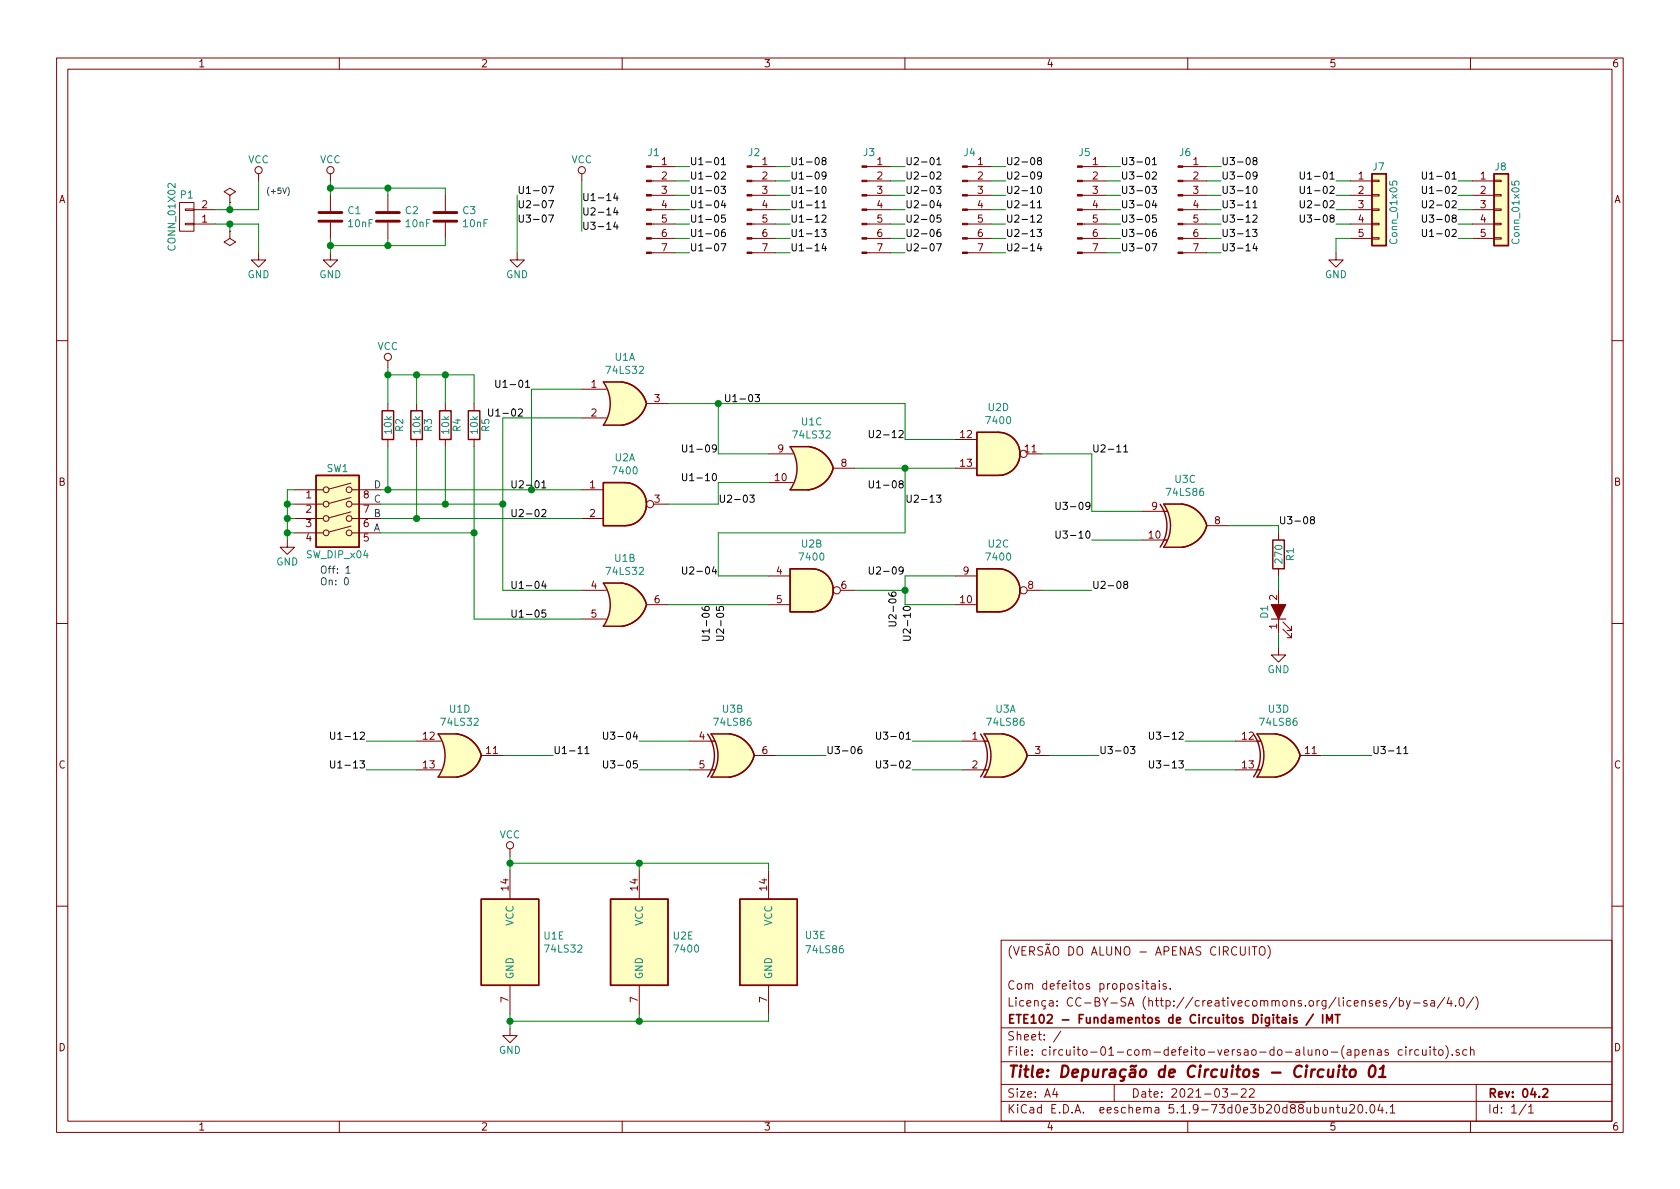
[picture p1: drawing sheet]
EESchema Schematic File Version 4
EELAYER 30 0
EELAYER END
$Descr A4 11693 8268
encoding utf-8
Sheet 1 1
Title "Depuração de Circuitos - Circuito 01"
Date "2021-03-22"
Rev "04.2"
Comp "ETE102 - Fundamentos de Circuitos Digitais / IMT"
Comment1 "Licença: CC-BY-SA (http://creativecommons.org/licenses/by-sa/4.0/)"
Comment2 "Com defeitos propositais."
Comment3 ""
Comment4 "(VERSÃO DO ALUNO - APENAS CIRCUITO)"
$EndDescr
$Comp
L circuito-01-rescue:R R1
U 1 1
P 8900 3850
F 0 "R1" V 8980 3850 50  0000 C CNN
F 1 "270" V 8900 3850 50  0000 C CNN
F 2 "Resistor_THT:R_Axial_DIN0207_L6.3mm_D2.5mm_P10.16mm_Horizontal" V 8830 3850 50  0001 C CNN
F 3 "" H 8900 3850 50  0001 C CNN
	1    8900 3850
	1    0    0    -1  
$EndComp
$Comp
L circuito-01-rescue:GND #PWR01
U 1 1
P 8900 4500
F 0 "#PWR01" H 8900 4250 50  0001 C CNN
F 1 "GND" H 8900 4350 50  0000 C CNN
F 2 "" H 8900 4500 50  0001 C CNN
F 3 "" H 8900 4500 50  0001 C CNN
	1    8900 4500
	1    0    0    -1  
$EndComp
$Comp
L circuito-01-rescue:R R2
U 1 1
P 2700 2950
F 0 "R2" V 2780 2950 50  0000 C CNN
F 1 "10k" V 2700 2950 50  0000 C CNN
F 2 "Resistor_THT:R_Axial_DIN0207_L6.3mm_D2.5mm_P10.16mm_Horizontal" V 2630 2950 50  0001 C CNN
F 3 "" H 2700 2950 50  0001 C CNN
	1    2700 2950
	1    0    0    -1  
$EndComp
$Comp
L circuito-01-rescue:R R3
U 1 1
P 2900 2950
F 0 "R3" V 2980 2950 50  0000 C CNN
F 1 "10k" V 2900 2950 50  0000 C CNN
F 2 "Resistor_THT:R_Axial_DIN0207_L6.3mm_D2.5mm_P10.16mm_Horizontal" V 2830 2950 50  0001 C CNN
F 3 "" H 2900 2950 50  0001 C CNN
	1    2900 2950
	1    0    0    -1  
$EndComp
$Comp
L circuito-01-rescue:R R4
U 1 1
P 3100 2950
F 0 "R4" V 3180 2950 50  0000 C CNN
F 1 "10k" V 3100 2950 50  0000 C CNN
F 2 "Resistor_THT:R_Axial_DIN0207_L6.3mm_D2.5mm_P10.16mm_Horizontal" V 3030 2950 50  0001 C CNN
F 3 "" H 3100 2950 50  0001 C CNN
	1    3100 2950
	1    0    0    -1  
$EndComp
$Comp
L circuito-01-rescue:R R5
U 1 1
P 3300 2950
F 0 "R5" V 3380 2950 50  0000 C CNN
F 1 "10k" V 3300 2950 50  0000 C CNN
F 2 "Resistor_THT:R_Axial_DIN0207_L6.3mm_D2.5mm_P10.16mm_Horizontal" V 3230 2950 50  0001 C CNN
F 3 "" H 3300 2950 50  0001 C CNN
	1    3300 2950
	1    0    0    -1  
$EndComp
$Comp
L circuito-01-rescue:SW_DIP_x04 SW1
U 1 1
P 2350 3600
F 0 "SW1" H 2350 3950 50  0000 C CNN
F 1 "SW_DIP_x04" H 2350 3350 50  0000 C CNN
F 2 "Button_Switch_THT:SW_DIP_SPSTx04_Slide_9.78x12.34mm_W7.62mm_P2.54mm" H 2350 3600 50  0001 C CNN
F 3 "" H 2350 3600 50  0001 C CNN
	1    2350 3600
	1    0    0    -1  
$EndComp
Wire Wire Line
	2650 3400 2700 3400
Wire Wire Line
	3700 3400 3700 2700
Wire Wire Line
	3500 2900 3500 3500
Wire Wire Line
	2650 3700 3300 3700
Wire Wire Line
	3300 3100 3300 3700
Wire Wire Line
	5000 3150 5000 2800
Wire Wire Line
	6300 3050 6300 2800
Connection ~ 5000 2800
Wire Wire Line
	6300 4000 6300 4100
Connection ~ 6300 4100
Wire Wire Line
	7600 3550 7600 3150
Wire Wire Line
	8900 3650 8900 3700
Wire Wire Line
	8900 3650 8550 3650
Wire Wire Line
	2700 2600 2900 2600
Wire Wire Line
	3300 2600 3300 2800
Wire Wire Line
	3100 2600 3100 2800
Wire Wire Line
	2700 2550 2700 2600
Wire Wire Line
	2900 2600 2900 2800
Connection ~ 2900 2600
Wire Wire Line
	2700 3100 2700 3400
Connection ~ 2700 3400
Connection ~ 3300 3700
Connection ~ 3700 3400
Connection ~ 3500 3500
Connection ~ 3100 2600
Wire Wire Line
	2050 3400 2000 3400
Wire Wire Line
	2000 3400 2000 3500
Wire Wire Line
	2050 3500 2000 3500
Connection ~ 2000 3500
Wire Wire Line
	2050 3600 2000 3600
Connection ~ 2000 3600
Wire Wire Line
	2050 3700 2000 3700
Connection ~ 2000 3700
$Comp
L circuito-01-rescue:GND #PWR02
U 1 1
P 2000 3750
F 0 "#PWR02" H 2000 3500 50  0001 C CNN
F 1 "GND" H 2000 3600 50  0000 C CNN
F 2 "" H 2000 3750 50  0000 C CNN
F 3 "" H 2000 3750 50  0000 C CNN
	1    2000 3750
	1    0    0    -1  
$EndComp
Wire Wire Line
	8900 4000 8900 4100
Wire Wire Line
	8900 4400 8900 4500
Connection ~ 2700 2600
$Comp
L circuito-01-rescue:CONN_01X02 P1
U 1 1
P 1300 1500
F 0 "P1" H 1300 1350 50  0000 C CNN
F 1 "CONN_01X02" V 1400 1500 50  0000 C CNN
F 2 "TerminalBlock_Altech:Altech_AK300_1x02_P5.00mm_45-Degree" H 1300 1500 50  0001 C CNN
F 3 "" H 1300 1500 50  0000 C CNN
	1    1300 1500
	-1   0    0    1   
$EndComp
$Comp
L circuito-01-rescue:VCC #PWR03
U 1 1
P 1800 1250
F 0 "#PWR03" H 1800 1100 50  0001 C CNN
F 1 "VCC" H 1800 1400 50  0000 C CNN
F 2 "" H 1800 1250 50  0000 C CNN
F 3 "" H 1800 1250 50  0000 C CNN
	1    1800 1250
	1    0    0    -1  
$EndComp
Wire Wire Line
	1500 1450 1600 1450
$Comp
L circuito-01-rescue:GND #PWR04
U 1 1
P 1800 1750
F 0 "#PWR04" H 1800 1500 50  0001 C CNN
F 1 "GND" H 1800 1600 50  0000 C CNN
F 2 "" H 1800 1750 50  0000 C CNN
F 3 "" H 1800 1750 50  0000 C CNN
	1    1800 1750
	1    0    0    -1  
$EndComp
Wire Wire Line
	1800 1550 1800 1750
$Comp
L circuito-01-rescue:PWR_FLAG #FLG05
U 1 1
P 1600 1400
F 0 "#FLG05" H 1600 1495 50  0001 C CNN
F 1 "PWR_FLAG" H 1600 1580 50  0001 C CNN
F 2 "" H 1600 1400 50  0000 C CNN
F 3 "" H 1600 1400 50  0000 C CNN
	1    1600 1400
	1    0    0    -1  
$EndComp
Wire Wire Line
	1800 1450 1800 1250
Connection ~ 1600 1450
Wire Wire Line
	1600 1450 1600 1400
Wire Wire Line
	1800 1550 1600 1550
$Comp
L circuito-01-rescue:VCC #PWR06
U 1 1
P 2700 2550
F 0 "#PWR06" H 2700 2400 50  0001 C CNN
F 1 "VCC" H 2700 2700 50  0000 C CNN
F 2 "" H 2700 2550 50  0000 C CNN
F 3 "" H 2700 2550 50  0000 C CNN
	1    2700 2550
	1    0    0    -1  
$EndComp
Text Notes 1850 1350 0    39   ~ 0
(+5V)
$Comp
L circuito-01-rescue:PWR_FLAG #FLG07
U 1 1
P 1600 1600
F 0 "#FLG07" H 1600 1695 50  0001 C CNN
F 1 "PWR_FLAG" H 1600 1780 50  0001 C CNN
F 2 "" H 1600 1600 50  0000 C CNN
F 3 "" H 1600 1600 50  0000 C CNN
	1    1600 1600
	-1   0    0    1   
$EndComp
Wire Wire Line
	1600 1600 1600 1550
Connection ~ 1600 1550
$Comp
L circuito-01-rescue:LED_ALT D1
U 1 1
P 8900 4250
F 0 "D1" H 8900 4350 50  0000 C CNN
F 1 "LED_ALT" H 8900 4150 50  0001 C CNN
F 2 "LED_THT:LED_D5.0mm" H 8900 4250 50  0001 C CNN
F 3 "" H 8900 4250 50  0001 C CNN
	1    8900 4250
	0    -1   -1   0   
$EndComp
Wire Wire Line
	6300 4100 6300 4200
Wire Wire Line
	2900 2600 3100 2600
Wire Wire Line
	2700 3400 3700 3400
Wire Wire Line
	3300 3700 3300 4300
Wire Wire Line
	3500 3500 3500 4100
Wire Wire Line
	3100 2600 3300 2600
Wire Wire Line
	2000 3500 2000 3600
Wire Wire Line
	2000 3600 2000 3700
Wire Wire Line
	2000 3700 2000 3750
Wire Wire Line
	2700 2600 2700 2800
Wire Wire Line
	1600 1450 1800 1450
Wire Wire Line
	1600 1550 1500 1550
$Comp
L Connector:Conn_01x07_Male J1
U 1 1
P 4500 1450
F 0 "J1" H 4550 1850 50  0000 C CNN
F 1 "Conn_01x07_Male" H 4606 1837 50  0001 C CNN
F 2 "Connector_PinHeader_2.54mm:PinHeader_1x07_P2.54mm_Vertical" H 4500 1450 50  0001 C CNN
F 3 "~" H 4500 1450 50  0001 C CNN
	1    4500 1450
	1    0    0    -1  
$EndComp
Wire Wire Line
	4700 1150 4800 1150
Wire Wire Line
	4700 1250 4800 1250
Wire Wire Line
	4800 1350 4700 1350
Wire Wire Line
	4800 1450 4700 1450
Wire Wire Line
	4800 1550 4700 1550
Wire Wire Line
	4800 1650 4700 1650
Wire Wire Line
	4800 1750 4700 1750
Text Label 4800 1150 0    50   ~ 0
U1-01
Text Label 4800 1250 0    50   ~ 0
U1-02
Text Label 4800 1350 0    50   ~ 0
U1-03
Text Label 4800 1450 0    50   ~ 0
U1-04
Text Label 4800 1550 0    50   ~ 0
U1-05
Text Label 4800 1650 0    50   ~ 0
U1-06
Text Label 4800 1750 0    50   ~ 0
U1-07
$Comp
L Connector:Conn_01x07_Male J2
U 1 1
P 5200 1450
F 0 "J2" H 5250 1850 50  0000 C CNN
F 1 "Conn_01x07_Male" H 5306 1837 50  0001 C CNN
F 2 "Connector_PinHeader_2.54mm:PinHeader_1x07_P2.54mm_Vertical" H 5200 1450 50  0001 C CNN
F 3 "~" H 5200 1450 50  0001 C CNN
	1    5200 1450
	1    0    0    -1  
$EndComp
Wire Wire Line
	5400 1150 5500 1150
Wire Wire Line
	5400 1250 5500 1250
Wire Wire Line
	5500 1350 5400 1350
Wire Wire Line
	5500 1450 5400 1450
Wire Wire Line
	5500 1550 5400 1550
Wire Wire Line
	5500 1650 5400 1650
Wire Wire Line
	5500 1750 5400 1750
Text Label 5500 1150 0    50   ~ 0
U1-08
Text Label 5500 1250 0    50   ~ 0
U1-09
Text Label 5500 1350 0    50   ~ 0
U1-10
Text Label 5500 1450 0    50   ~ 0
U1-11
Text Label 5500 1550 0    50   ~ 0
U1-12
Text Label 5500 1650 0    50   ~ 0
U1-13
Text Label 5500 1750 0    50   ~ 0
U1-14
$Comp
L Connector:Conn_01x07_Male J3
U 1 1
P 6000 1450
F 0 "J3" H 6050 1850 50  0000 C CNN
F 1 "Conn_01x07_Male" H 6106 1837 50  0001 C CNN
F 2 "Connector_PinHeader_2.54mm:PinHeader_1x07_P2.54mm_Vertical" H 6000 1450 50  0001 C CNN
F 3 "~" H 6000 1450 50  0001 C CNN
	1    6000 1450
	1    0    0    -1  
$EndComp
Wire Wire Line
	6200 1150 6300 1150
Wire Wire Line
	6200 1250 6300 1250
Wire Wire Line
	6300 1350 6200 1350
Wire Wire Line
	6300 1450 6200 1450
Wire Wire Line
	6300 1550 6200 1550
Wire Wire Line
	6300 1650 6200 1650
Wire Wire Line
	6300 1750 6200 1750
Text Label 6300 1150 0    50   ~ 0
U2-01
Text Label 6300 1250 0    50   ~ 0
U2-02
Text Label 6300 1350 0    50   ~ 0
U2-03
Text Label 6300 1450 0    50   ~ 0
U2-04
Text Label 6300 1550 0    50   ~ 0
U2-05
Text Label 6300 1650 0    50   ~ 0
U2-06
Text Label 6300 1750 0    50   ~ 0
U2-07
$Comp
L Connector:Conn_01x07_Male J4
U 1 1
P 6700 1450
F 0 "J4" H 6750 1850 50  0000 C CNN
F 1 "Conn_01x07_Male" H 6806 1837 50  0001 C CNN
F 2 "Connector_PinHeader_2.54mm:PinHeader_1x07_P2.54mm_Vertical" H 6700 1450 50  0001 C CNN
F 3 "~" H 6700 1450 50  0001 C CNN
	1    6700 1450
	1    0    0    -1  
$EndComp
Wire Wire Line
	6900 1150 7000 1150
Wire Wire Line
	6900 1250 7000 1250
Wire Wire Line
	7000 1350 6900 1350
Wire Wire Line
	7000 1450 6900 1450
Wire Wire Line
	7000 1550 6900 1550
Wire Wire Line
	7000 1650 6900 1650
Wire Wire Line
	7000 1750 6900 1750
Text Label 7000 1150 0    50   ~ 0
U2-08
Text Label 7000 1250 0    50   ~ 0
U2-09
Text Label 7000 1350 0    50   ~ 0
U2-10
Text Label 7000 1450 0    50   ~ 0
U2-11
Text Label 7000 1550 0    50   ~ 0
U2-12
Text Label 7000 1650 0    50   ~ 0
U2-13
Text Label 7000 1750 0    50   ~ 0
U2-14
$Comp
L Connector:Conn_01x07_Male J5
U 1 1
P 7500 1450
F 0 "J5" H 7550 1850 50  0000 C CNN
F 1 "Conn_01x07_Male" H 7606 1837 50  0001 C CNN
F 2 "Connector_PinHeader_2.54mm:PinHeader_1x07_P2.54mm_Vertical" H 7500 1450 50  0001 C CNN
F 3 "~" H 7500 1450 50  0001 C CNN
	1    7500 1450
	1    0    0    -1  
$EndComp
Wire Wire Line
	7700 1150 7800 1150
Wire Wire Line
	7700 1250 7800 1250
Wire Wire Line
	7800 1350 7700 1350
Wire Wire Line
	7800 1450 7700 1450
Wire Wire Line
	7800 1550 7700 1550
Wire Wire Line
	7800 1650 7700 1650
Wire Wire Line
	7800 1750 7700 1750
Text Label 7800 1150 0    50   ~ 0
U3-01
Text Label 7800 1250 0    50   ~ 0
U3-02
Text Label 7800 1350 0    50   ~ 0
U3-03
Text Label 7800 1450 0    50   ~ 0
U3-04
Text Label 7800 1550 0    50   ~ 0
U3-05
Text Label 7800 1650 0    50   ~ 0
U3-06
Text Label 7800 1750 0    50   ~ 0
U3-07
$Comp
L Connector:Conn_01x07_Male J6
U 1 1
P 8200 1450
F 0 "J6" H 8250 1850 50  0000 C CNN
F 1 "Conn_01x07_Male" H 8306 1837 50  0001 C CNN
F 2 "Connector_PinHeader_2.54mm:PinHeader_1x07_P2.54mm_Vertical" H 8200 1450 50  0001 C CNN
F 3 "~" H 8200 1450 50  0001 C CNN
	1    8200 1450
	1    0    0    -1  
$EndComp
Wire Wire Line
	8400 1150 8500 1150
Wire Wire Line
	8400 1250 8500 1250
Wire Wire Line
	8500 1350 8400 1350
Wire Wire Line
	8500 1450 8400 1450
Wire Wire Line
	8500 1550 8400 1550
Wire Wire Line
	8500 1650 8400 1650
Wire Wire Line
	8500 1750 8400 1750
Text Label 8500 1150 0    50   ~ 0
U3-08
Text Label 8500 1250 0    50   ~ 0
U3-09
Text Label 8500 1350 0    50   ~ 0
U3-10
Text Label 8500 1450 0    50   ~ 0
U3-11
Text Label 8500 1550 0    50   ~ 0
U3-12
Text Label 8500 1650 0    50   ~ 0
U3-13
Text Label 8500 1750 0    50   ~ 0
U3-14
Text Label 3700 2700 2    50   ~ 0
U1-01
Text Label 3550 3400 0    50   ~ 0
U2-01
Wire Wire Line
	6300 3250 6300 3700
Wire Wire Line
	6300 3700 5000 3700
Connection ~ 6300 3250
Wire Wire Line
	5000 3700 5000 4000
Wire Wire Line
	5000 3350 5000 3500
Text Label 3650 2900 2    50   ~ 0
U1-02
Text Label 3550 3600 0    50   ~ 0
U2-02
Text Label 5300 2800 2    50   ~ 0
U1-03
Text Label 5000 3150 2    50   ~ 0
U1-09
Text Label 5000 3350 2    50   ~ 0
U1-10
Text Label 6300 3050 2    50   ~ 0
U2-12
Text Label 6300 3400 2    50   ~ 0
U1-08
Text Label 6300 3500 0    50   ~ 0
U2-13
Text Label 5000 4000 2    50   ~ 0
U2-04
Text Label 5000 3500 0    50   ~ 0
U2-03
Text Label 3550 4100 0    50   ~ 0
U1-04
Text Label 3550 4300 0    50   ~ 0
U1-05
Text Label 4950 4200 3    50   ~ 0
U1-06
Text Label 5050 4200 3    50   ~ 0
U2-05
Text Label 6250 4100 3    50   ~ 0
U2-06
Text Label 6300 4000 2    50   ~ 0
U2-09
Text Label 6350 4200 3    50   ~ 0
U2-10
Text Label 7600 3150 0    50   ~ 0
U2-11
Text Label 7600 4100 0    50   ~ 0
U2-08
Text Label 7600 3750 2    50   ~ 0
U3-10
Text Label 7600 3550 2    50   ~ 0
U3-09
Text Label 8900 3650 0    50   ~ 0
U3-08
$Comp
L circuito-01-rescue:GND #PWR0101
U 1 1
P 3600 1750
F 0 "#PWR0101" H 3600 1500 50  0001 C CNN
F 1 "GND" H 3600 1600 50  0000 C CNN
F 2 "" H 3600 1750 50  0000 C CNN
F 3 "" H 3600 1750 50  0000 C CNN
	1    3600 1750
	1    0    0    -1  
$EndComp
Text Label 3600 1350 0    50   ~ 0
U1-07
Text Label 3600 1450 0    50   ~ 0
U2-07
Text Label 3600 1550 0    50   ~ 0
U3-07
$Comp
L circuito-01-rescue:VCC #PWR0102
U 1 1
P 4050 1250
F 0 "#PWR0102" H 4050 1100 50  0001 C CNN
F 1 "VCC" H 4050 1400 50  0000 C CNN
F 2 "" H 4050 1250 50  0000 C CNN
F 3 "" H 4050 1250 50  0000 C CNN
	1    4050 1250
	1    0    0    -1  
$EndComp
Wire Wire Line
	4050 1250 4050 1600
Text Label 4050 1400 0    50   ~ 0
U1-14
Text Label 4050 1500 0    50   ~ 0
U2-14
Text Label 4050 1600 0    50   ~ 0
U3-14
Wire Wire Line
	3600 1750 3600 1350
Text Label 2550 5150 2    50   ~ 0
U1-12
Text Label 2550 5350 2    50   ~ 0
U1-13
Text Label 3850 5250 0    50   ~ 0
U1-11
Text Label 4450 5150 2    50   ~ 0
U3-04
Text Label 4450 5350 2    50   ~ 0
U3-05
Text Label 6350 5150 2    50   ~ 0
U3-01
Text Label 6350 5350 2    50   ~ 0
U3-02
Text Label 8250 5150 2    50   ~ 0
U3-12
Text Label 8250 5350 2    50   ~ 0
U3-13
Text Label 9550 5250 0    50   ~ 0
U3-11
Text Label 7650 5250 0    50   ~ 0
U3-03
Text Label 5750 5250 0    50   ~ 0
U3-06
$Comp
L circuito-01-rescue:VCC #PWR0103
U 1 1
P 2300 1250
F 0 "#PWR0103" H 2300 1100 50  0001 C CNN
F 1 "VCC" H 2300 1400 50  0000 C CNN
F 2 "" H 2300 1250 50  0000 C CNN
F 3 "" H 2300 1250 50  0000 C CNN
	1    2300 1250
	1    0    0    -1  
$EndComp
$Comp
L circuito-01-rescue:GND #PWR0104
U 1 1
P 2300 1750
F 0 "#PWR0104" H 2300 1500 50  0001 C CNN
F 1 "GND" H 2300 1600 50  0000 C CNN
F 2 "" H 2300 1750 50  0000 C CNN
F 3 "" H 2300 1750 50  0000 C CNN
	1    2300 1750
	1    0    0    -1  
$EndComp
$Comp
L Device:C C1
U 1 1
P 2300 1500
F 0 "C1" H 2415 1546 50  0000 L CNN
F 1 "10nF" H 2415 1455 50  0000 L CNN
F 2 "Capacitor_THT:C_Disc_D5.0mm_W2.5mm_P5.00mm" H 2338 1350 50  0001 C CNN
F 3 "~" H 2300 1500 50  0001 C CNN
F 4 "Para U1." H 2300 1500 50  0001 C CNN "Observacao"
	1    2300 1500
	1    0    0    -1  
$EndComp
Wire Wire Line
	2300 1250 2300 1300
Wire Wire Line
	2300 1650 2300 1700
Connection ~ 2300 1300
Wire Wire Line
	2300 1300 2300 1350
Connection ~ 2300 1700
Wire Wire Line
	2300 1700 2300 1750
$Comp
L Device:C C2
U 1 1
P 2700 1500
F 0 "C2" H 2815 1546 50  0000 L CNN
F 1 "10nF" H 2815 1455 50  0000 L CNN
F 2 "Capacitor_THT:C_Disc_D5.0mm_W2.5mm_P5.00mm" H 2738 1350 50  0001 C CNN
F 3 "~" H 2700 1500 50  0001 C CNN
F 4 "Para U2." H 2700 1500 50  0001 C CNN "Observacao"
	1    2700 1500
	1    0    0    -1  
$EndComp
$Comp
L Device:C C3
U 1 1
P 3100 1500
F 0 "C3" H 3215 1546 50  0000 L CNN
F 1 "10nF" H 3215 1455 50  0000 L CNN
F 2 "Capacitor_THT:C_Disc_D5.0mm_W2.5mm_P5.00mm" H 3138 1350 50  0001 C CNN
F 3 "~" H 3100 1500 50  0001 C CNN
F 4 "Para U3." H 3100 1500 50  0001 C CNN "Observacao"
	1    3100 1500
	1    0    0    -1  
$EndComp
Wire Wire Line
	3100 1300 3100 1350
Wire Wire Line
	2300 1300 2700 1300
Wire Wire Line
	3100 1700 3100 1650
Wire Wire Line
	2300 1700 2700 1700
Wire Wire Line
	2700 1650 2700 1700
Connection ~ 2700 1700
Wire Wire Line
	2700 1700 3100 1700
Wire Wire Line
	2700 1350 2700 1300
Connection ~ 2700 1300
Wire Wire Line
	2700 1300 3100 1300
$Comp
L Connector_Generic:Conn_01x05 J7
U 1 1
P 9600 1450
F 0 "J7" H 9550 1750 50  0000 L CNN
F 1 "Conn_01x05" V 9700 1200 50  0000 L CNN
F 2 "Connector_PinSocket_2.54mm:PinSocket_1x05_P2.54mm_Vertical" H 9600 1450 50  0001 C CNN
F 3 "~" H 9600 1450 50  0001 C CNN
	1    9600 1450
	1    0    0    -1  
$EndComp
$Comp
L Connector_Generic:Conn_01x05 J8
U 1 1
P 10450 1450
F 0 "J8" H 10400 1750 50  0000 L CNN
F 1 "Conn_01x05" V 10550 1200 50  0000 L CNN
F 2 "Connector_PinSocket_2.54mm:PinSocket_1x05_P2.54mm_Vertical" H 10450 1450 50  0001 C CNN
F 3 "~" H 10450 1450 50  0001 C CNN
	1    10450 1450
	1    0    0    -1  
$EndComp
Wire Wire Line
	10150 1550 10250 1550
Wire Wire Line
	10150 1450 10250 1450
Wire Wire Line
	10150 1350 10250 1350
Wire Wire Line
	10150 1250 10250 1250
Wire Wire Line
	9300 1550 9400 1550
Wire Wire Line
	9300 1450 9400 1450
Wire Wire Line
	9300 1350 9400 1350
Wire Wire Line
	9300 1250 9400 1250
Text Label 9300 1250 2    50   ~ 0
U1-01
Text Label 9300 1450 2    50   ~ 0
U2-02
Text Label 10150 1250 2    50   ~ 0
U1-01
Text Label 10150 1450 2    50   ~ 0
U2-02
Text Label 9300 1550 2    50   ~ 0
U3-08
Text Label 10150 1550 2    50   ~ 0
U3-08
Text Label 9300 1350 2    50   ~ 0
U1-02
Text Label 10150 1350 2    50   ~ 0
U1-02
Wire Wire Line
	9400 1650 9300 1650
$Comp
L circuito-01-rescue:GND #PWR0105
U 1 1
P 9300 1750
F 0 "#PWR0105" H 9300 1500 50  0001 C CNN
F 1 "GND" H 9300 1600 50  0000 C CNN
F 2 "" H 9300 1750 50  0001 C CNN
F 3 "" H 9300 1750 50  0001 C CNN
	1    9300 1750
	1    0    0    -1  
$EndComp
Wire Wire Line
	9300 1650 9300 1750
Wire Wire Line
	10150 1650 10250 1650
Text Label 10150 1650 2    50   ~ 0
U1-02
$Comp
L 74xx:74LS86 U3
U 3 1
P 8250 3650
F 0 "U3" H 8250 3975 50  0000 C CNN
F 1 "74LS86" H 8250 3884 50  0000 C CNN
F 2 "Package_DIP:DIP-14_W7.62mm_Socket_LongPads" H 8250 3650 50  0001 C CNN
F 3 "74xx/74ls86.pdf" H 8250 3650 50  0001 C CNN
	3    8250 3650
	1    0    0    -1  
$EndComp
Wire Wire Line
	7600 3550 7950 3550
Wire Wire Line
	7600 3750 7950 3750
$Comp
L 74xx:74LS86 U3
U 2 1
P 5100 5250
F 0 "U3" H 5100 5575 50  0000 C CNN
F 1 "74LS86" H 5100 5484 50  0000 C CNN
F 2 "Package_DIP:DIP-14_W7.62mm_Socket_LongPads" H 5100 5250 50  0001 C CNN
F 3 "74xx/74ls86.pdf" H 5100 5250 50  0001 C CNN
	2    5100 5250
	1    0    0    -1  
$EndComp
$Comp
L 74xx:74LS86 U3
U 1 1
P 7000 5250
F 0 "U3" H 7000 5575 50  0000 C CNN
F 1 "74LS86" H 7000 5484 50  0000 C CNN
F 2 "Package_DIP:DIP-14_W7.62mm_Socket_LongPads" H 7000 5250 50  0001 C CNN
F 3 "74xx/74ls86.pdf" H 7000 5250 50  0001 C CNN
	1    7000 5250
	1    0    0    -1  
$EndComp
$Comp
L 74xx:74LS86 U3
U 4 1
P 8900 5250
F 0 "U3" H 8900 5575 50  0000 C CNN
F 1 "74LS86" H 8900 5484 50  0000 C CNN
F 2 "Package_DIP:DIP-14_W7.62mm_Socket_LongPads" H 8900 5250 50  0001 C CNN
F 3 "74xx/74ls86.pdf" H 8900 5250 50  0001 C CNN
	4    8900 5250
	1    0    0    -1  
$EndComp
Wire Wire Line
	4450 5150 4800 5150
Wire Wire Line
	4450 5350 4800 5350
Wire Wire Line
	5400 5250 5750 5250
Wire Wire Line
	6350 5150 6700 5150
Wire Wire Line
	6350 5350 6700 5350
Wire Wire Line
	7300 5250 7650 5250
Wire Wire Line
	8250 5150 8600 5150
Wire Wire Line
	8250 5350 8600 5350
Wire Wire Line
	9200 5250 9550 5250
$Comp
L 74xx:74LS86 U3
U 5 1
P 5350 6550
F 0 "U3" H 5600 6600 50  0000 L CNN
F 1 "74LS86" H 5600 6500 50  0000 L CNN
F 2 "Package_DIP:DIP-14_W7.62mm_Socket_LongPads" H 5350 6550 50  0001 C CNN
F 3 "74xx/74ls86.pdf" H 5350 6550 50  0001 C CNN
	5    5350 6550
	1    0    0    -1  
$EndComp
$Comp
L circuito-01-rescue:VCC #PWR0106
U 1 1
P 3550 5950
F 0 "#PWR0106" H 3550 5800 50  0001 C CNN
F 1 "VCC" H 3550 6100 50  0000 C CNN
F 2 "" H 3550 5950 50  0000 C CNN
F 3 "" H 3550 5950 50  0000 C CNN
	1    3550 5950
	1    0    0    -1  
$EndComp
$Comp
L circuito-01-rescue:GND #PWR0107
U 1 1
P 3550 7150
F 0 "#PWR0107" H 3550 6900 50  0001 C CNN
F 1 "GND" H 3550 7000 50  0000 C CNN
F 2 "" H 3550 7150 50  0000 C CNN
F 3 "" H 3550 7150 50  0000 C CNN
	1    3550 7150
	1    0    0    -1  
$EndComp
Wire Wire Line
	3550 7050 3550 7100
Wire Wire Line
	3550 6050 3550 6000
Text Notes 2600 3400 0    50   ~ 0
D
Text Notes 2600 3500 0    50   ~ 0
C
Text Notes 2600 3600 0    50   ~ 0
B
Text Notes 2600 3700 0    50   ~ 0
A
$Comp
L 74xx:74LS32 U1
U 1 1
P 4350 2800
F 0 "U1" H 4350 3125 50  0000 C CNN
F 1 "74LS32" H 4350 3034 50  0000 C CNN
F 2 "" H 4350 2800 50  0001 C CNN
F 3 "http://www.ti.com/lit/gpn/sn74LS32" H 4350 2800 50  0001 C CNN
	1    4350 2800
	1    0    0    -1  
$EndComp
$Comp
L 74xx:74LS32 U1
U 3 1
P 5650 3250
F 0 "U1" H 5650 3575 50  0000 C CNN
F 1 "74LS32" H 5650 3484 50  0000 C CNN
F 2 "" H 5650 3250 50  0001 C CNN
F 3 "http://www.ti.com/lit/gpn/sn74LS32" H 5650 3250 50  0001 C CNN
	3    5650 3250
	1    0    0    -1  
$EndComp
$Comp
L 74xx:74LS32 U1
U 2 1
P 4350 4200
F 0 "U1" H 4350 4525 50  0000 C CNN
F 1 "74LS32" H 4350 4434 50  0000 C CNN
F 2 "" H 4350 4200 50  0001 C CNN
F 3 "http://www.ti.com/lit/gpn/sn74LS32" H 4350 4200 50  0001 C CNN
	2    4350 4200
	1    0    0    -1  
$EndComp
$Comp
L 74xx:74LS32 U1
U 4 1
P 3200 5250
F 0 "U1" H 3200 5575 50  0000 C CNN
F 1 "74LS32" H 3200 5484 50  0000 C CNN
F 2 "" H 3200 5250 50  0001 C CNN
F 3 "http://www.ti.com/lit/gpn/sn74LS32" H 3200 5250 50  0001 C CNN
	4    3200 5250
	1    0    0    -1  
$EndComp
Wire Wire Line
	3700 2700 4050 2700
Wire Wire Line
	3500 2900 4050 2900
Wire Wire Line
	4650 2800 5000 2800
Wire Wire Line
	5000 2800 6300 2800
Wire Wire Line
	5950 3250 6300 3250
Wire Wire Line
	5000 3150 5350 3150
Wire Wire Line
	5000 3350 5350 3350
Wire Wire Line
	3500 4100 4050 4100
Wire Wire Line
	3300 4300 4050 4300
Wire Wire Line
	2550 5150 2900 5150
Wire Wire Line
	2550 5350 2900 5350
Wire Wire Line
	3500 5250 3850 5250
$Comp
L 74xx:7400 U2
U 1 1
P 4350 3500
F 0 "U2" H 4350 3825 50  0000 C CNN
F 1 "7400" H 4350 3734 50  0000 C CNN
F 2 "" H 4350 3500 50  0001 C CNN
F 3 "http://www.ti.com/lit/gpn/sn7400" H 4350 3500 50  0001 C CNN
	1    4350 3500
	1    0    0    -1  
$EndComp
$Comp
L 74xx:7400 U2
U 2 1
P 5650 4100
F 0 "U2" H 5650 4425 50  0000 C CNN
F 1 "7400" H 5650 4334 50  0000 C CNN
F 2 "" H 5650 4100 50  0001 C CNN
F 3 "http://www.ti.com/lit/gpn/sn7400" H 5650 4100 50  0001 C CNN
	2    5650 4100
	1    0    0    -1  
$EndComp
$Comp
L 74xx:7400 U2
U 4 1
P 6950 3150
F 0 "U2" H 6950 3475 50  0000 C CNN
F 1 "7400" H 6950 3384 50  0000 C CNN
F 2 "" H 6950 3150 50  0001 C CNN
F 3 "http://www.ti.com/lit/gpn/sn7400" H 6950 3150 50  0001 C CNN
	4    6950 3150
	1    0    0    -1  
$EndComp
$Comp
L 74xx:7400 U2
U 3 1
P 6950 4100
F 0 "U2" H 6950 4425 50  0000 C CNN
F 1 "7400" H 6950 4334 50  0000 C CNN
F 2 "" H 6950 4100 50  0001 C CNN
F 3 "http://www.ti.com/lit/gpn/sn7400" H 6950 4100 50  0001 C CNN
	3    6950 4100
	1    0    0    -1  
$EndComp
Wire Wire Line
	3700 3400 4050 3400
Wire Wire Line
	4650 3500 5000 3500
Wire Wire Line
	5000 4000 5350 4000
Wire Wire Line
	4650 4200 5350 4200
Wire Wire Line
	5950 4100 6300 4100
Wire Wire Line
	6300 4200 6650 4200
Wire Wire Line
	6300 4000 6650 4000
Wire Wire Line
	7250 4100 7600 4100
Wire Wire Line
	6300 3250 6650 3250
Wire Wire Line
	6300 3050 6650 3050
Wire Wire Line
	7250 3150 7600 3150
$Comp
L 74xx:74LS32 U1
U 5 1
P 3550 6550
F 0 "U1" H 3780 6596 50  0000 L CNN
F 1 "74LS32" H 3780 6505 50  0000 L CNN
F 2 "" H 3550 6550 50  0001 C CNN
F 3 "http://www.ti.com/lit/gpn/sn74LS32" H 3550 6550 50  0001 C CNN
	5    3550 6550
	1    0    0    -1  
$EndComp
$Comp
L 74xx:7400 U2
U 5 1
P 4450 6550
F 0 "U2" H 4680 6596 50  0000 L CNN
F 1 "7400" H 4680 6505 50  0000 L CNN
F 2 "" H 4450 6550 50  0001 C CNN
F 3 "http://www.ti.com/lit/gpn/sn7400" H 4450 6550 50  0001 C CNN
	5    4450 6550
	1    0    0    -1  
$EndComp
Wire Wire Line
	3550 6000 4450 6000
Wire Wire Line
	4450 6000 4450 6050
Connection ~ 3550 6000
Wire Wire Line
	3550 6000 3550 5950
Wire Wire Line
	4450 6000 5350 6000
Wire Wire Line
	5350 6000 5350 6050
Connection ~ 4450 6000
Wire Wire Line
	3550 7100 4450 7100
Wire Wire Line
	4450 7100 4450 7050
Connection ~ 3550 7100
Wire Wire Line
	3550 7100 3550 7150
Wire Wire Line
	4450 7100 5350 7100
Wire Wire Line
	5350 7100 5350 7050
Connection ~ 4450 7100
Text Notes 2225 4075 0    50   ~ 0
Off: 1\nOn: 0
Wire Wire Line
	2650 3500 3100 3500
Wire Wire Line
	2650 3600 2900 3600
Wire Wire Line
	2900 3100 2900 3600
Connection ~ 2900 3600
Wire Wire Line
	2900 3600 4050 3600
Wire Wire Line
	3100 3100 3100 3500
Connection ~ 3100 3500
Wire Wire Line
	3100 3500 3500 3500
$EndSCHEMATC
